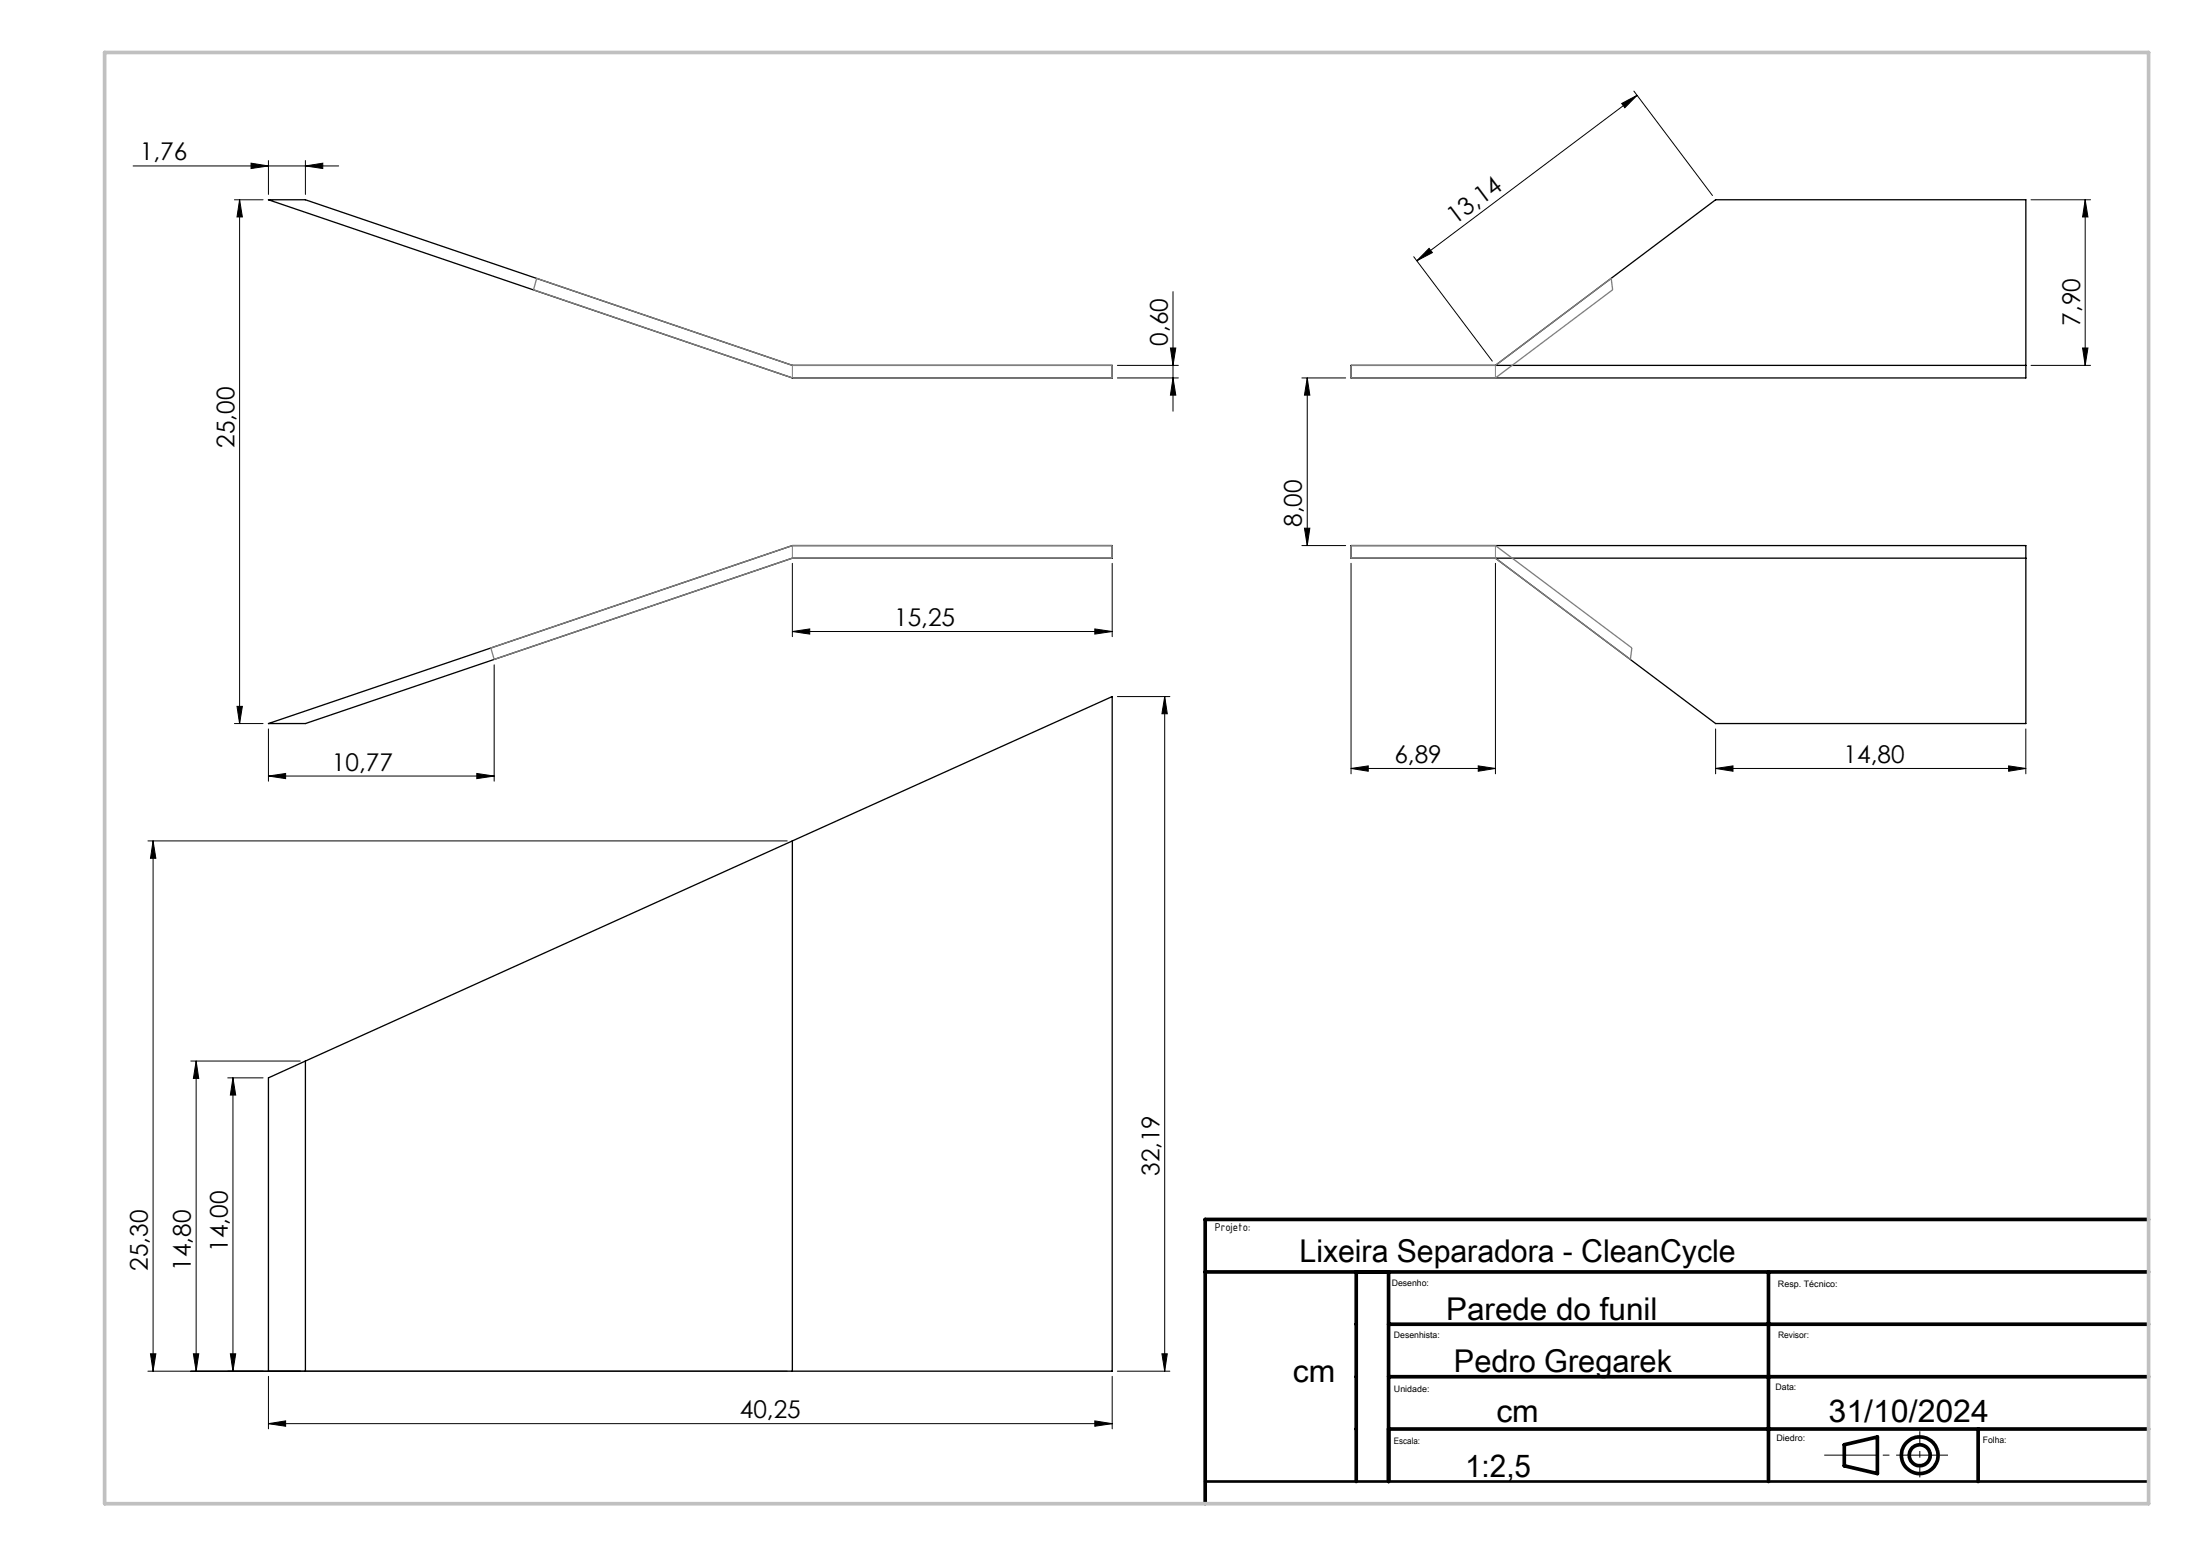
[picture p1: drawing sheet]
<svg xmlns="http://www.w3.org/2000/svg" width="420mm" height="297mm" viewBox="0 0 420 297" stroke-linecap="round" stroke-linejoin="round" font-family="sans-serif">
<path d="M51.2 38.1h7.1l92.9 31.6h61v2.4h-61zM285.4 69.7l42-31.6h59.2v34h-128.8v-2.4h128.8M285.4 106.5l42 31.6h59.2v-34h-128.8v2.4h128.8M51.2 138.1l100-34h61v2.4h-61l-92.9 31.6zM151.2 160.5l61-27.5v128.7h-161v-56l7.1-3.2M151.2 160.5l-92.9 42M151.2 160.5v101.2M58.3 202.5v59.2" fill="none" stroke="#000" stroke-width=".25"/>
<g fill="none" stroke="#000" stroke-width=".19">
<path d="M309.5 19.8l2.9-1.6-2.3 2.4zM311.8 17.4l15 19.9M312.4 18.2l-42 31.6M25.4 31.7h39.2M44.7 38.1h5.5M45.7 38.1l.5 3.3h-1zM45.7 38.1v100M47.9 31.1l3.3 .6-3.3 .5zM51.2 30.7v6.4M58.3 31.7l3.3-.6v1.1zM58.3 30.7v6.4M387.6 38.1h11.3"/>
<path d="M397.9 38.1l.5 3.3h-1zM397.9 38.1v31.6M223.8 55.7v22.8M269.8 49l15 19.9M272.7 47.4l.6 .8-2.9 1.6zM213.2 69.7h11.7M213.2 72.1h11.7M223.3 66.4h1.1l-.6 3.3zM223.8 72.1l.6 3.3h-1.1zM248.4 72.1h8.4M249.4 72.1l.5 3.3h-1zM249.4 72.1v32"/>
<path d="M387.6 69.7h11.3M397.4 66.4h1l-.5 3.3zM151.2 107.5v14M212.2 107.5v14M248.4 104.1h8.4M248.9 100.8h1l-.5 3.3zM257.8 107.5v40.2M285.4 107.5v40.2M44.7 138.1h5.5M45.2 134.8h1l-.5 3.3zM51.2 139.1v10M94.3 126.9v22.2"/>
<path d="M151.2 120.5l3.3-.5v1zM151.2 120.5h61M208.9 120l3.3 .5-3.3 .5zM213.2 133h10M222.2 133l.5 3.2h-1zM222.2 133v128.7M327.4 139.1v8.6M386.6 139.1v8.6M51.2 148.1l3.3-.5v1zM51.2 148.1h43.1M91 147.6l3.3 .5-3.3 .5zM257.8 146.7l3.3-.5v1z"/>
<path d="M257.8 146.7h27.6M282.1 146.2l3.3 .5-3.3 .5zM327.4 146.7l3.3-.5v1zM327.4 146.7h59.2M383.3 146.2l3.3 .5-3.3 .5zM28.2 160.5h122M29.2 160.5l.5 3.3h-1zM29.2 160.5v101.2M36.4 202.5h20.9M37.4 202.5l.5 3.3h-1zM37.4 202.5v59.2M43.5 205.7h6.7"/>
<path d="M44.4 205.7l.6 3.3h-1zM44.4 205.7v56M28.7 258.4h1l-.5 3.3zM36.9 258.4h1l-.5 3.3zM44 258.4h1l-.6 3.3zM221.7 258.4h1l-.5 3.3zM28.2 261.7h122M51.2 271.7l3.3-.5v1zM51.2 262.7v10M51.2 271.7h161M208.9 271.2l3.3 .5-3.3 .5zM212.2 262.7v10"/>
<path d="M213.2 261.7h10"/>
</g>
<g fill="none" stroke="#000" stroke-width=".7" stroke-linecap="butt">
<circle cx="366.3" cy="277.8" r="2.01"/>
<circle cx="366.3" cy="277.8" r="3.5"/>
</g>
<path d="M348.1 277.8h23.6" fill="none" stroke="#000" stroke-width=".19" stroke-dasharray="15.2 1.3 1.3 1.3" stroke-dashoffset="5.3" stroke-linecap="butt"/>
<path d="M366.3 273.2v8.8" fill="none" stroke="#000" stroke-width=".19" stroke-dasharray="15.2 1.3 1.3 1.3" stroke-dashoffset="12.7" stroke-linecap="butt"/>
<path d="M151.2 69.7v2.4M285.4 69.7v2.4M151.2 104.1v2.4M285.4 104.1v2.4" fill="none" stroke="#808080" stroke-width=".19"/>
<path d="M102.4 53.1l48.8 16.6h61v2.4h-61l-49.4-16.8zM257.8 69.7h27.6l22-16.6 .3 2.2-22.3 16.8h-27.6zM257.8 104.1h27.6l26 19.6-.3 2.2-25.7-19.4h-27.6zM93.7 123.7l57.5-19.6h61v2.4h-61l-56.9 19.4z" fill="none" stroke="#808080" stroke-width=".25"/>
<path d="M230 282.8h180" fill="none" stroke="#000" stroke-width=".5"/>
<path d="M410 232.8h-180v54.2M230 242.8h180M258.8 242.8v40M265 252.8h145M265 242.8v40M337.5 242.8v40M265 272.8h145M265 262.8h145M351.9 275.8l6.3-1.5v7l-6.3-1.5zM377.5 272.8v10" fill="none" stroke="#000" stroke-width=".7"/>
<path d="M20 10h390v277h-390z" fill="none" stroke="#c0c0c0" stroke-width=".7"/>
<g fill="#000">
<path d="M309.5 19.8l2.9-1.6-2.3 2.4zM272.7 47.4l.6 .8-2.9 1.6z"/>
<path d="M47.9 31.1l3.3 .6-3.3 .5zM58.3 31.7l3.3-.6v1.1z"/>
<path d="M397.9 38.1l.5 3.3h-1zM397.4 66.4h1l-.5 3.3z"/>
<path d="M223.3 66.4h1.1l-.6 3.3zM223.8 72.1l.6 3.3h-1.1zM45.7 38.1l.5 3.3h-1zM45.2 134.8h1l-.5 3.3z"/>
<path d="M249.4 72.1l.5 3.3h-1zM248.9 100.8h1l-.5 3.3z"/>
<path d="M51.2 148.1l3.3-.5v1zM91 147.6l3.3 .5-3.3 .5zM151.2 120.5l3.3-.5v1zM208.9 120l3.3 .5-3.3 .5z"/>
<path d="M327.4 146.7l3.3-.5v1zM383.3 146.2l3.3 .5-3.3 .5zM257.8 146.7l3.3-.5v1zM282.1 146.2l3.3 .5-3.3 .5z"/>
<path d="M37.4 202.5l.5 3.3h-1zM36.9 258.4h1l-.5 3.3zM29.2 160.5l.5 3.3h-1zM28.7 258.4h1l-.5 3.3zM222.2 133l.5 3.2h-1zM221.7 258.4h1l-.5 3.3z"/>
<path d="M44 258.4h1l-.6 3.3zM44.4 205.7l.6 3.3h-1z"/>
<path d="M208.9 271.2l3.3 .5-3.3 .5zM51.2 271.7l3.3-.5v1z"/>
</g>
<g font-size="6">
<text x="248" y="241">Lixeira Separadora - CleanCycle</text>
<text x="276" y="251.9">Parede do funil</text>
<text x="246.7" y="263.9">cm</text>
<text x="277.5" y="261.9">Pedro Gregarek</text>
<text x="285.5" y="271.5">cm</text>
<text x="348.9" y="271.5">31/10/2024</text>
<text x="279.6" y="281.8">1:2,5</text>
</g>
<g font-size="4.7">
<text x="26.7" y="30.6">1,76</text>
<text x="277.7" y="43" transform="rotate(-37 277.7 43)">13,14</text>
<text x="222.9" y="66" transform="rotate(-90 222.9 66)">0,60</text>
<text x="396.9" y="62.2" transform="rotate(-90 396.9 62.2)">7,90</text>
<text x="44.7" y="85.4" transform="rotate(-90 44.7 85.4)">25,00</text>
<text x="248.4" y="100.6" transform="rotate(-90 248.4 100.6)">8,00</text>
<text x="170.6" y="119.5">15,25</text>
<text x="63.3" y="147.1">10,77</text>
<text x="266.1" y="145.7">6,89</text>
<text x="351.8" y="145.7">14,80</text>
<text x="221.2" y="224.5" transform="rotate(-90 221.2 224.5)">32,19</text>
<text x="43.5" y="238.9" transform="rotate(-90 43.5 238.9)">14,00</text>
<text x="28.2" y="242.5" transform="rotate(-90 28.2 242.5)">25,30</text>
<text x="36.4" y="242.5" transform="rotate(-90 36.4 242.5)">14,80</text>
<text x="141.2" y="270.7">40,25</text>
</g>
<text font-size="2.3" x="231.8" y="235">Projeto:</text>
<g font-size="1.7">
<text x="265.6" y="245.4">Desenho:</text>
<text x="339.3" y="245.6">Resp. Técnico:</text>
<text x="266" y="255.3">Desenhista:</text>
<text x="339.3" y="255.4">Revisor:</text>
<text x="266" y="265.8">Unidade:</text>
<text x="338.8" y="265.3">Data:</text>
<text x="266" y="275.7">Escala:</text>
<text x="339" y="275.1">Diedro:</text>
<text x="378.4" y="275.5">Folha:</text>
</g>
</svg>
